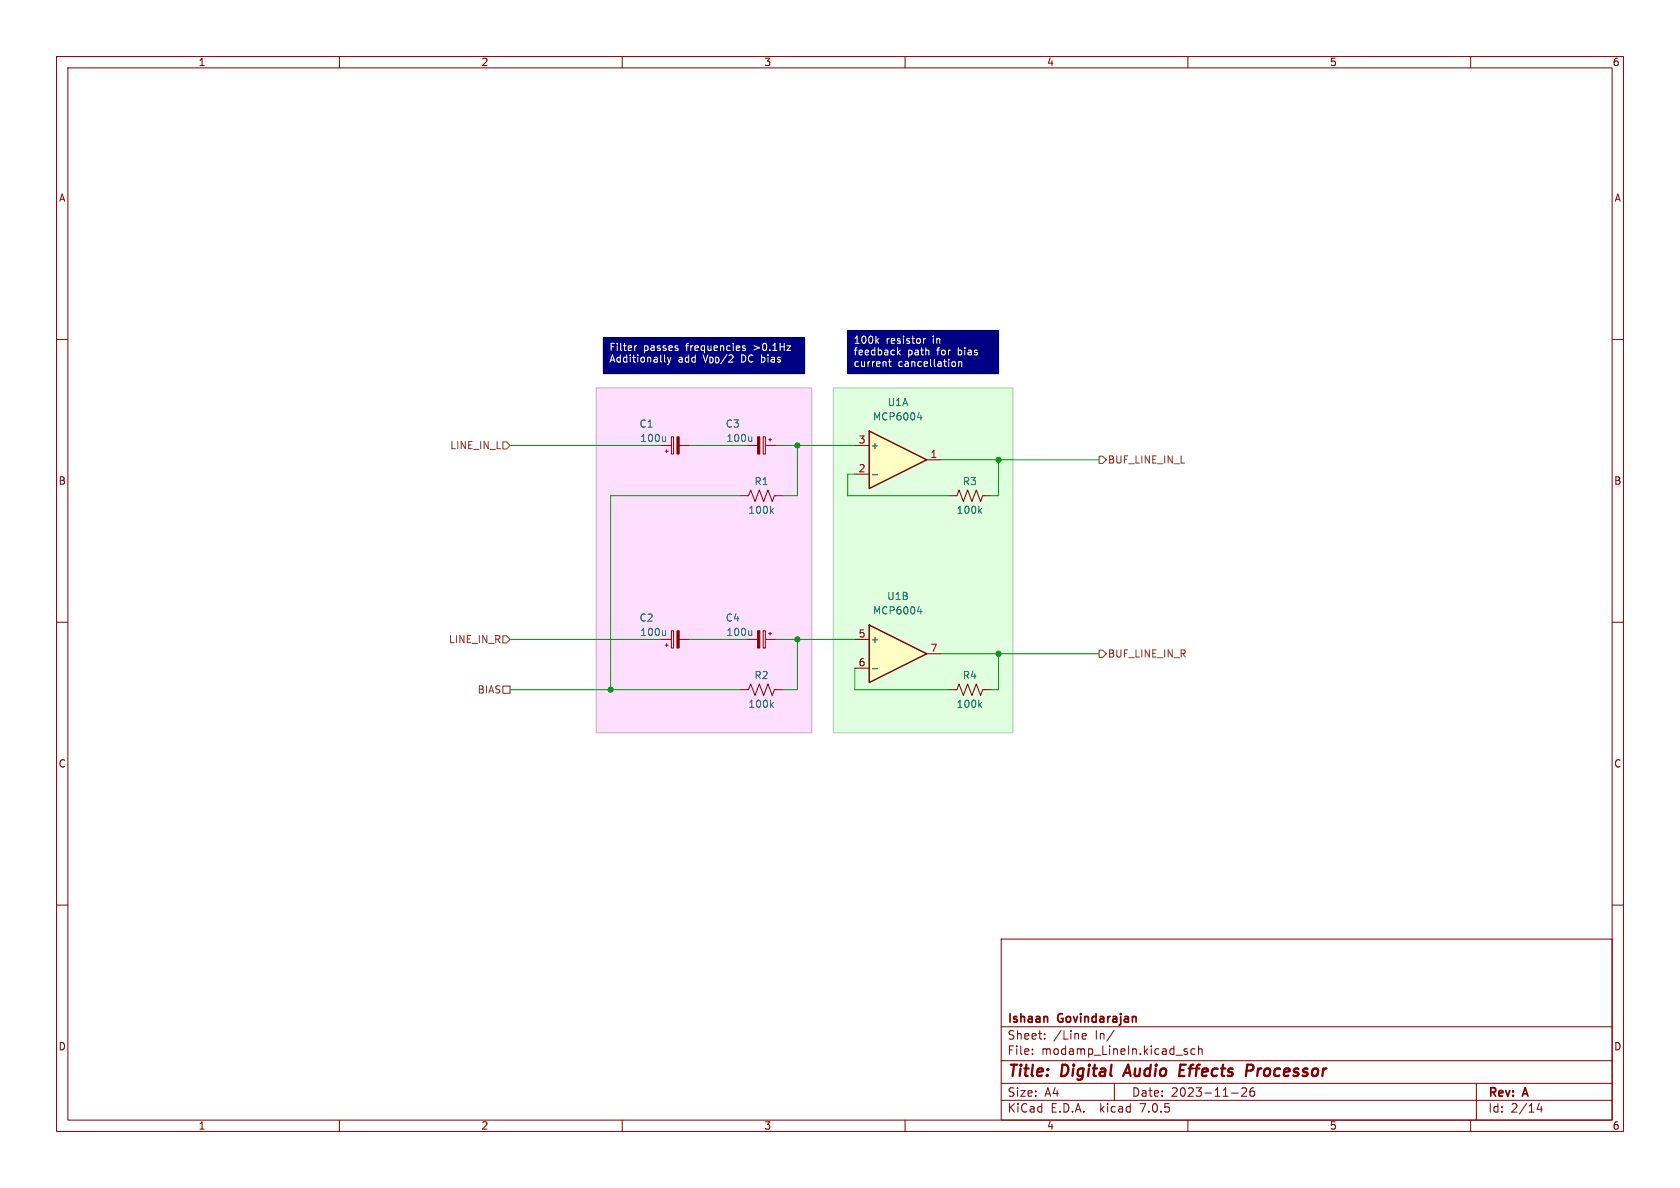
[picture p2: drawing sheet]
<svg xmlns="http://www.w3.org/2000/svg" width="297mm" height="210mm" viewBox="0 0 297 210" stroke-linecap="round" stroke-linejoin="round" font-family="sans-serif">
<path d="M0 0h297v210h-297z" fill="#fff" stroke="#fff" stroke-width=".18"/>
<g fill="none" stroke="#840000" stroke-width=".18">
<path d="M10 10h277v190h-277zM12 12h273v186h-273zM60 10v2M110 10v2M160 10v2M210 10v2M260 10v2M10 60h2M285 60h2M10 110h2M285 110h2M10 160h2"/>
<path d="M285 160h2M177 166h108v32h-108zM60 198v2M110 198v2M160 198v2M177 194.5h108M177 191.5h108M177 187.5h108M177 181.5h108M182.5 186.3v.1M182.5 185.5v.1M184.7 183.6v.1"/>
<path d="M184.7 182.8v.1M191.3 183.5l.2 .2 .5-.1M191.3 182.9l.2-.2h.3l.2 .2v.2l-.7 .1M197 182.1l-1.3 2M197 191.5v3M209.4 185.8l.5 .2 .1 .2-.3 .2-.4-.1M209.4 185.5h.5M210 198v2M211.2 185.5l-.4-.1-.3 .3v.4l.2 .2h.5M211.9 185.5l.2-.1 .4 .1v.9M211.9 184.9v1.5M217.7 193.2h1.2"/>
<path d="M219.5 192.4l.6-.1 .2 .1 .1 .3-.9 1.1h.9M221.7 192.3a.59 .59 0 0 0-.7 .6v.6l.1 .2 .4 .1 .2-.1 .1-.5-.1-.3h-.5l-.2 .3M260 198v2M261 191.5v6.5M272.1 195l-.4 1.1h1M272.5 195.6v1"/>
</g>
<path d="M208.6 189.2h.6M209.6 188.2h-.9l-.3 2h1M221.3 188.2h-.8l-.2 2M221.3 189.2l-.9 .1" fill="none" stroke="#840000" stroke-width=".4"/>
<g fill="#000084" stroke="#000084" stroke-width=".18">
<path d="M149.9 58.4h26.6v7.6h-26.6z"/>
<path d="M106.7 59.7h35.5v6.3h-35.5z"/>
</g>
<path d="M147.3 68.6h31.8v60.9h-31.8z" fill="#dfffdf" stroke="#dfffdf" stroke-width=".18"/>
<path d="M105.4 68.6h38.1v60.9h-38.1z" fill="#ffdfff" stroke="#ffdfff" stroke-width=".18"/>
<path d="M153.7 110.5l10.1 5.1-10.1 5.1z" fill="#ffffc2"/>
<path d="M153.7 110.5l10.1 5.1-10.1 5.1z" fill="none" stroke="#840000" stroke-width=".25"/>
<path d="M151.1 113h2.6M151.1 118.1h2.6M163.8 115.6h2.6" fill="none" stroke="#840000" stroke-width=".18"/>
<path d="M154.2 118.2h1M162.2 108.1h.8M162.8 107.7v.8" fill="none" stroke="#006464" stroke-width=".18"/>
<path d="M153.7 76.2l10.1 5.1-10.1 5.1z" fill="#ffffc2"/>
<path d="M153.7 76.2l10.1 5.1-10.1 5.1z" fill="none" stroke="#840000" stroke-width=".25"/>
<g fill="none" stroke="#840000" stroke-width=".18">
<path d="M116.8 78.7h1.9M117.6 79.8h.5M117.9 79.5v.5M118.7 77.2h.4v3.1h-.4zM120.1 78.7h1.8M132.1 78.7h1.8M134.9 77.2h.4v3.1h-.4zM135.3 78.7h1.9M135.9 77.7h.5M136.1 77.5v.5M151.1 78.7h2.6M130.8 87.6h1.5l.4-1 .8 2 .7-2 .8 2 .8-2 .7 2 .4-1h1.5"/>
<path d="M151.1 83.8h2.6M163.8 81.3h2.6M167.6 87.6h1.6l.3-1 .8 2 .8-2 .7 2 .8-2 .8 2 .3-1h1.6M116.8 113h1.9M117.6 114h.5M117.9 113.8v.5M118.7 111.5h.4v3.1h-.4zM120.1 113h1.8M132.1 113h1.8M134.9 111.5h.4v3.1h-.4zM135.3 113h1.9M135.9 112h.5"/>
<path d="M136.1 111.8v.5M130.8 121.9h1.5l.4-1 .8 2 .7-2 .8 2 .8-2 .7 2 .4-1h1.5M167.6 121.9h1.6l.3-1 .8 2 .8-2 .7 2 .8-2 .8 2 .3-1h1.6"/>
</g>
<g fill="none" stroke="#006464" stroke-width=".18">
<path d="M117.7 77.2v.8M117.7 77.9l-.2 .1M132.9 77.2v.8M132.9 77.9l-.2 .1M162.2 73.8h.8M162.8 73.4v.8M136.3 90.3l.4 .4M136.7 89.9l-.5 .5M154.2 83.9h1M173.2 90.3l.3 .4M173.5 89.9l-.4 .5M117.7 111.5v.8"/>
<path d="M117.7 112.2l-.2 .1M132.9 111.5v.8M132.9 112.2l-.2 .1M136.3 124.6l.4 .4M136.7 124.2l-.5 .5M173.2 124.6l.3 .4M173.5 124.2l-.4 .5"/>
</g>
<g fill="#840000" stroke="#840000" stroke-width=".18">
<path d="M133.9 77.2h.4v3.1h-.4z"/>
<path d="M119.7 77.2h.4v3.1h-.4z"/>
<path d="M119.7 111.5h.4v3.1h-.4z"/>
<path d="M133.9 111.5h.4v3.1h-.4z"/>
</g>
<path d="M88.9 78.1h.6l.7 .6-.7 .7h-.6zM194.3 80.6h.6l.7 .7-.7 .6h-.6zM88.9 112.4h.6l.7 .6-.7 .7h-.6zM194.3 114.9h.6l.7 .7-.7 .6h-.6zM88.9 121.3h1.3v1.3h-1.3z" fill="none" stroke="#725600" stroke-width=".18"/>
<path d="M106.7 59.7h35.5v6.3h-35.5zM149.9 58.4h26.6v7.6h-26.6z" fill="none" stroke="#000048" stroke-width=".18"/>
<g fill="none" stroke="#fff" stroke-width=".18">
<path d="M155.3 59.8l-.5 .5M163.2 59.8v.9M163.6 59.8l-.4 .3M112.2 61.1v.9M112.6 61.1l-.4 .3M117.5 62.7v1.1l.2 .2M118 63.2l.3 .8M118.3 64l-.3 .4M118.6 63.2l-.3 .8M119.8 61.6v.3M131.7 61.2l-.3-.1-.1 .2v.2l.4 .1v.3h-.4M139.1 61.1h.7l-.7 .9h.7"/>
<path d="M155 60.2l.3 .5M157.1 63.9h.5M157.3 63.5v1.1l.3 .2M158.7 61.5v1.2M158.8 62.3l.3 .4M159.1 61.9l-.4 .5M168.5 63.9l.3 .1 .1 .2v.5l-.4 .1M169.5 64.1l.2-.2 .3 .1v.8M169.5 63.9v.9"/>
</g>
<path d="M147.3 68.6h31.8v60.9h-31.8z" fill="none" stroke="#afc8af" stroke-width=".18"/>
<path d="M105.4 68.6h38.1v60.9h-38.1z" fill="none" stroke="#c8afc8" stroke-width=".18"/>
<g fill="none" stroke="#009600" stroke-width=".18">
<path d="M90.2 78.7h26.6M121.9 78.7h10.2M137.2 78.7h13.9M141 78.7v8.9h-2.6M130.8 87.6h-22.9v34.3M151.1 83.8h-1.2v3.8h17.7M166.4 81.3h27.9M176.5 81.3v6.3h-1.2M90.2 113h26.6M121.9 113h10.2M137.2 113h13.9M141 113v8.9h-2.6"/>
<path d="M151.1 118.1v3.8h16.5M166.4 115.6h27.9M176.5 115.6v6.3h-1.2M90.2 121.9h40.6"/>
</g>
<g fill="#009600" stroke="#009600" stroke-width=".18">
<circle cx="141" cy="78.7" r=".46"/>
<circle cx="176.5" cy="81.3" r=".46"/>
<circle cx="176.5" cy="115.6" r=".46"/>
<circle cx="107.9" cy="121.9" r=".46"/>
<circle cx="141" cy="113" r=".46"/>
</g>
<g font-size="2.8" fill="#840000">
<text x="178" y="190.8">Title:</text>
<text x="187.5" y="190.8">Digital</text>
<text x="199.3" y="190.8">Audio</text>
<text x="209.5" y="190.8">Effects</text>
<text x="221.9" y="190.8">Processor</text>
</g>
<g font-size="2.1" fill="#840000">
<text x="178" y="183.9">Sheet:</text>
<text x="178" y="181.1">Ishaan</text>
<text x="186.2" y="183.9">/Line</text>
<text x="187" y="181.1">Govindarajan</text>
<text x="193.5" y="183.9">In/</text>
<text x="178" y="186.6">File:</text>
<text x="184" y="186.6">modamp_LineIn.kicad_sch</text>
<text x="178" y="196.8">KiCad</text>
<text x="178" y="194">Size:</text>
<text x="184.6" y="194">A4</text>
<text x="185.7" y="196.8">E.D.A.</text>
<text x="194.4" y="196.8">kicad</text>
<text x="200" y="194">Date:</text>
<text x="201.5" y="196.8">7.0.5</text>
<text x="206.9" y="194">2023-11-26</text>
<text x="263" y="194.2">Rev:</text>
<text x="263" y="196.8">Id:</text>
<text x="267" y="196.8">2/14</text>
<text x="269.2" y="194.2">A</text>
</g>
<g font-size="1.8" fill="#840000">
<text x="35" y="11.8">1</text>
<text x="85" y="11.8">2</text>
<text x="135" y="11.8">3</text>
<text x="185" y="11.8">4</text>
<text x="235" y="11.8">5</text>
<text x="285" y="11.8">6</text>
<text x="10.4" y="35.8">A</text>
<text x="285.4" y="35.8">A</text>
<text x="10.3" y="85.8">B</text>
<text x="285.3" y="85.8">B</text>
<text x="10.3" y="135.8">C</text>
<text x="285.3" y="135.8">C</text>
<text x="10.3" y="185.8">D</text>
<text x="285.3" y="185.8">D</text>
<text x="35" y="199.8">1</text>
<text x="85" y="199.8">2</text>
<text x="135" y="199.8">3</text>
<text x="185" y="199.8">4</text>
<text x="235" y="199.8">5</text>
<text x="285" y="199.8">6</text>
</g>
<g font-size="1.8" fill="#fff">
<text x="107.6" y="62.3">Filter</text>
<text x="107.6" y="64.3">Additionally</text>
<text x="113.7" y="62.3">passes</text>
<text x="119.8" y="64.3">add</text>
<text x="121.3" y="62.3">frequencies</text>
<text x="124.3" y="64.3">V_{DD}/2DC bias</text>
<text x="133.3" y="62.3">&gt;0.1Hz</text>
<text x="150.8" y="61">100k</text>
<text x="150.8" y="63.1">feedback</text>
<text x="150.8" y="65.1">current</text>
<text x="156.6" y="61">resistor</text>
<text x="158.7" y="65.1">cancellation</text>
<text x="160.4" y="63.1">path</text>
<text x="164.9" y="61">in</text>
<text x="165.6" y="63.1">for</text>
<text x="169.4" y="63.1">bias</text>
</g>
<g font-size="1.8" fill="#006464">
<text x="156.9" y="71.9">U1A</text>
<text x="113" y="75.8">C1</text>
<text x="128.2" y="75.8">C3</text>
<text x="154.3" y="74.5">MCP6004</text>
<text x="113.1" y="78.3">100u</text>
<text x="128.4" y="78.3">100u</text>
<text x="153.8" y="79.6">+</text>
<text x="133.3" y="85.9">R1</text>
<text x="170.1" y="85.9">R3</text>
<text x="132.2" y="91">100k</text>
<text x="169.1" y="91">100k</text>
<text x="156.8" y="106.2">U1B</text>
<text x="113" y="110">C2</text>
<text x="113.1" y="112.6">100u</text>
<text x="128.2" y="110">C4</text>
<text x="128.4" y="112.6">100u</text>
<text x="153.8" y="113.9">+</text>
<text x="154.3" y="108.8">MCP6004</text>
<text x="132.2" y="125.3">100k</text>
<text x="133.3" y="120.2">R2</text>
<text x="169.1" y="125.3">100k</text>
<text x="170.1" y="120.2">R4</text>
</g>
<g font-size="1.8" fill="#725600">
<text x="79.6" y="79.6">LINE_IN_L</text>
<text x="195.8" y="82.1">BUF_LINE_IN_L</text>
<text x="79.3" y="113.9">LINE_IN_R</text>
<text x="195.8" y="116.4">BUF_LINE_IN_R</text>
<text x="84.4" y="122.7">BIAS</text>
</g>
<g font-size="1.8" fill="#a90000">
<text x="151.7" y="83.6">2</text>
<text x="151.7" y="78.5">3</text>
<text x="164.4" y="81">1</text>
<text x="151.7" y="112.8">5</text>
<text x="151.7" y="117.9">6</text>
<text x="164.4" y="115.3">7</text>
</g>
</svg>
